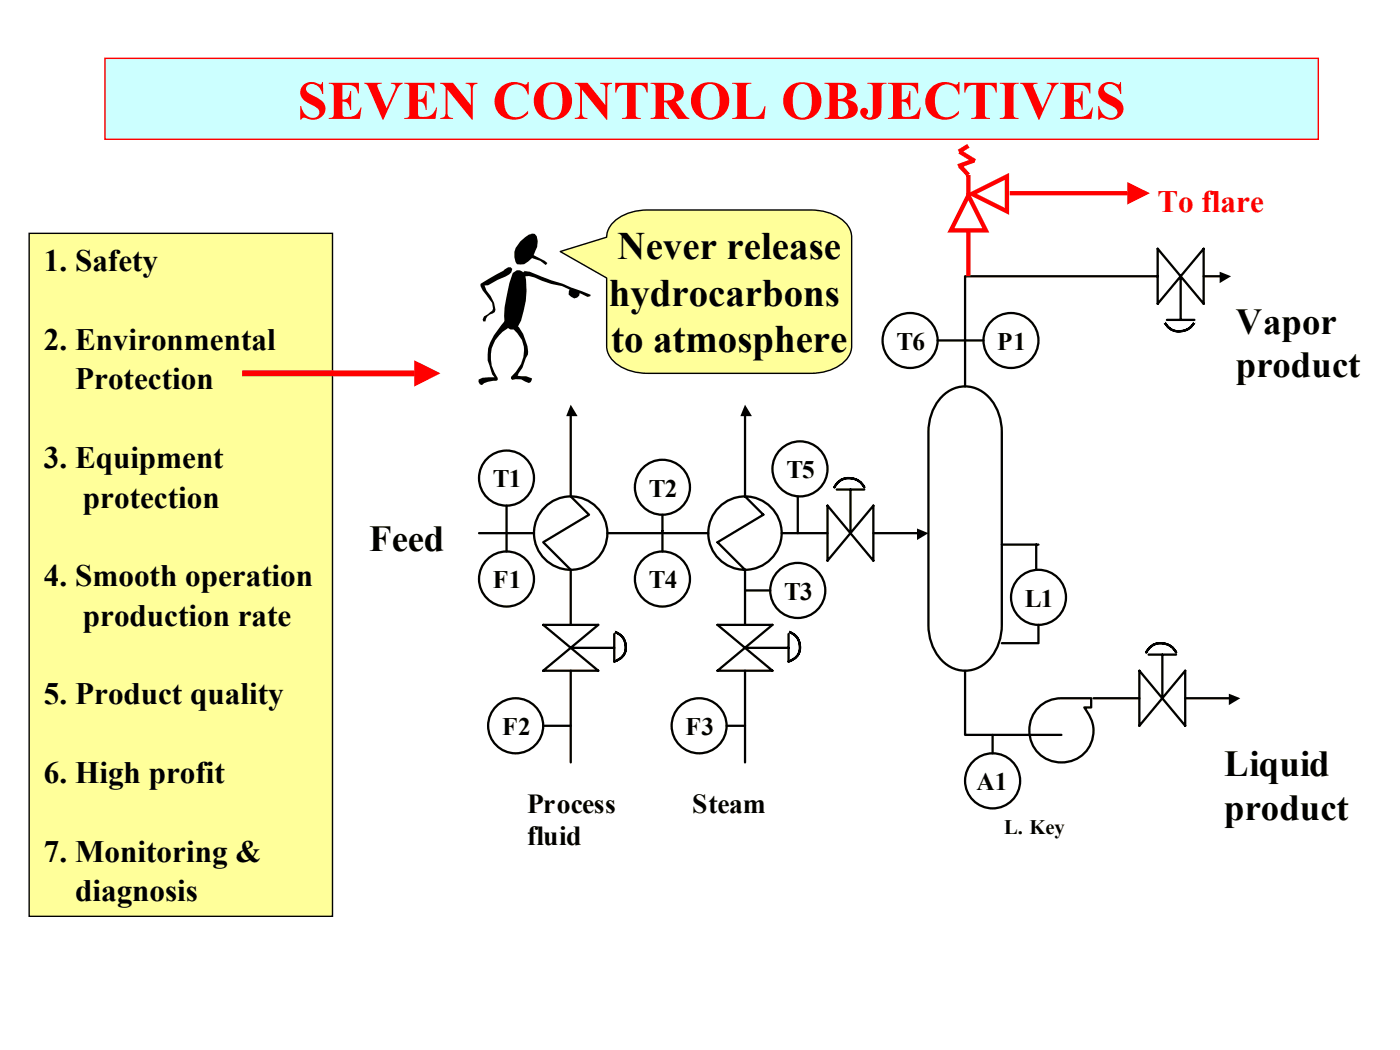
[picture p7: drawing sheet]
<svg xmlns="http://www.w3.org/2000/svg" width="254mm" height="190mm" viewBox="0 0 254 190" stroke-linecap="round" stroke-linejoin="round" font-family="sans-serif">
<g fill="none" stroke="#000" stroke-width=".42">
<path d="M170.7 72.2a5.8 5.8 0 0 1 9.4 .8 9.5 9.5 0 0 1 1.7 5.4v35a8.4 8.4 0 0 1-4.8 7.9 6 6 0 0 1-7.5-3.4 9.9 9.9 0 0 1-1.1-4.5v-35a9.3 9.3 0 0 1 2.3-6.2zM135.2 90.1l3.3 3.3-8.3 5 5 5M150.1 91.7v10l8.4-10v10zM151.8 88.8h5M154.3 88.8v7.9M188.4 128.3a5.8 5.8 0 0 1 4.2-1.6h5.4v1.7h-1.3a6.1 6.1 0 0 1 .6 7.6 5.9 5.9 0 0 1-8.6 1 5.9 5.9 0 0 1-.3-8.7z"/>
<circle cx="103.5" cy="96.7" r="6.7"/>
<circle cx="135.2" cy="96.7" r="6.7"/>
</g>
<path d="M151.9 87.6l-.5 .8a3 3 0 0 1 2.7-1.7 3 3 0 0 1 2.7 1.7 3.1 3.1 0 0 0-4.9-.8z" fill-rule="evenodd" fill="#00cc9a" stroke="#000" stroke-width=".42"/>
<path d="M86.9 96.7h10M103.5 90.1l3.4 3.3-8.3 5 4.9 5M110.2 96.7h18.3M141.8 96.7h8.3M158.5 96.7h8.7M98.6 113.4h9.9l-9.9 8.3h9.9zM103.5 117.5h7.9M111.4 115v5" fill="none" stroke="#000" stroke-width=".42"/>
<path d="M166.4 95.9l2 .8-2 1.3z" fill="#000"/>
<path d="M111.4 114.6a2.79 2.79 0 0 1 2.1 2.7 2.79 2.79 0 0 1-2.1 2.7 2.78 2.78 0 0 0 2.1-2.7 2.78 2.78 0 0 0-2.1-2.7z" fill-rule="evenodd" fill="#00cc9a" stroke="#000" stroke-width=".42"/>
<path d="M103.5 103.4v10M130.2 113.4h9.9l-9.9 8.3h9.9zM135.2 117.5h7.9M143.1 115v5" fill="none" stroke="#000" stroke-width=".42"/>
<path d="M143.1 114.6a2.8 2.8 0 0 1 2 2.7 2.8 2.8 0 0 1-2 2.7 2.79 2.79 0 0 0 2-2.7 2.79 2.79 0 0 0-2-2.7z" fill-rule="evenodd" fill="#00cc9a" stroke="#000" stroke-width=".42"/>
<path d="M103.5 74.7v15.4M135.2 74.7v15.4M135.2 103.4v10M208.4 118.8h5M210.9 118.8v7.9M175.1 121.7v11.6h17.5M206.7 121.7v10l8.3-10v10z" fill="none" stroke="#000" stroke-width=".42"/>
<path d="M103.5 73.4l1.3 2.1h-2.1zM135.2 73.4l1.2 2.1h-2.1z" fill="#000"/>
<path d="M208.5 117.6a3.1 3.1 0 0 1 4.9 .8 3 3 0 0 0-2.7-1.7 3 3 0 0 0-2.7 1.7z" fill-rule="evenodd" fill="#00cc9a" stroke="#000" stroke-width=".42"/>
<path d="M210 50.1h-34.9v20M210 45.1v10l8.4-10v10zM211.7 58h5M214.2 50.1v7.9M198.4 126.7h8.3M215 126.7h8.8" fill="none" stroke="#000" stroke-width=".42"/>
<path d="M222.9 125.9l2.1 .8-2.1 1.2z" fill="#000"/>
<path d="M211.3 58.4a3 3 0 0 0 2.7 1.7 3 3 0 0 0 2.7-1.7 3 3 0 0 1-2.7 1.7 3 3 0 0 1-2.7-1.7z" fill-rule="evenodd" fill="#00cc9a" stroke="#000" stroke-width=".42"/>
<g fill="none" stroke="#000" stroke-width=".42">
<path d="M218.4 50.1h3.7M170.1 61.8h8.3M91.9 91.7v8.4M120.2 93.4v6.7M144.7 90.1v6.6M181.8 98.8h6.6M188 98.8v4.6M135.2 107.1h4.5M188.4 113.4v3.3h-6.6M98.6 131.7h4.9M103.5 121.7v16.6M131.8 131.7h3.4"/>
<path d="M135.2 121.7v16.6M180.1 133.3v3.4"/>
<circle cx="165.1" cy="61.8" r="5"/>
<circle cx="183.4" cy="61.8" r="5"/>
<circle cx="91.9" cy="86.7" r="5"/>
<circle cx="120.2" cy="88.4" r="5"/>
<circle cx="145.1" cy="85.1" r="5"/>
<circle cx="91.9" cy="105.1" r="5"/>
<circle cx="120.2" cy="105.1" r="5"/>
<circle cx="144.7" cy="107.1" r="5"/>
<circle cx="188.4" cy="108.4" r="5"/>
<circle cx="93.6" cy="131.7" r="5"/>
<circle cx="126.8" cy="131.7" r="5"/>
<circle cx="180.1" cy="141.7" r="5"/>
</g>
<path d="M221.3 49.3l2.1 .8-2.1 1.3z" fill="#000"/>
<path d="M5.3 42.3h55v123.9h-55z" fill-rule="evenodd" fill="#ffff9a" stroke="#000" stroke-width=".25"/>
<path d="M43.9 67.7h31.3" fill="none" stroke="#f00" stroke-width="1.1" stroke-linecap="butt"/>
<path d="M75.2 65.4l4.7 2.3-4.7 2.4z" fill="#f00"/>
<path d="M19 10.6h220.2v14.7h-220.2z" fill-rule="evenodd" fill="#cff" stroke="#f00" stroke-width=".25"/>
<g fill="#000">
<path d="M87.2 51.5l5-3h.4l.3 .3-.1 .6-.4 .4-3.8 2h-.7l.4 .9 .7 1 .6 1.2 .3 1.3-.1 .4-.4 .3a1.51 1.51 0 0 0-1.3 1.4h-.4l-.1-.3 .2-.6 1.5-1 .2-.4-.2-1.1-1.7-2.2-.4-.8z" fill-rule="evenodd"/>
<path d="M93 49.5a1.23 1.23 0 0 1 1.8-.2l.5 .6a14.7 14.7 0 0 1-1.4 9.4l-.7 .5h-.6l-.8-.5-.3-.7v-1.3a30 30 0 0 1 1.5-7.8z" fill-rule="evenodd"/>
<path d="M94.9 49.1l1.2 .2 11.1 4.2-.1 .2-.5 .2-1.4-.7-.1 .4-.4 .4-.5 .1-1-.7 .1-.9-1.3-.6a15.2 15.2 0 0 1-5-1.6l-1-.2-1.1 .1-.1-.7 .4-.4h.3z" fill-rule="evenodd"/>
<path d="M94.4 43.8l1.5-1.2 .6-.2h-.2h.7a2.6 2.6 0 0 1 .2 3l-.4 .9 2 1 .5 .4-.3 .4-1-.8-1.5-.5-1.4 1.1h-1.3a3.2 3.2 0 0 1 .6-4.1z" fill-rule="evenodd"/>
<path d="M91.7 58.1l.5 .1 .2 .4v.7a6.7 6.7 0 0 0-3.3 4.9 6.1 6.1 0 0 0 1.2 4.4v.3l-.3 .2a3.6 3.6 0 0 0-2.6 .8l-.3-.2-.3-.4v-.4l.7-.4h2.2l-.4-.6-.5-1.5a6 6 0 0 1 1.3-6.2z" fill-rule="evenodd"/>
<path d="M93.1 58.8h.5a8.3 8.3 0 0 1 2.2 5.5l-.4 .7-.6 1.7-.9 1.5 1.6 .1 1 .4-.2 .6-.4 .2-1.3-.7h-1l-.7 .1-.2-.2v-.3a6 6 0 0 0 2-6.7l-1.8-2.3z" fill-rule="evenodd"/>
</g>
<path d="M101.6 45.6l8.5-2.6a4.7 4.7 0 0 1 3-4 10.1 10.1 0 0 1 4.4-.9h29.6a7.8 7.8 0 0 1 7 3.4l.3 .7 .1 .8v19.8a4.7 4.7 0 0 1-3 4 10.1 10.1 0 0 1-4.4 .9h-29.6a7.8 7.8 0 0 1-7.1-3.3l-.2-.8-.1-.8v-12.4z" fill-rule="evenodd" fill="#ffff9a" stroke="#000" stroke-width=".25"/>
<path d="M183.2 35.1h21.4M175.7 41.7v8.4" fill="none" stroke="#f00" stroke-width=".78" stroke-linecap="butt"/>
<path d="M175.7 35.5l3.2 6.3h-6.4zM176.3 35.2l6.4-3.2v6.4z" fill="none" stroke="#f00" stroke-width=".78"/>
<path d="M204.5 33l4.1 2.1-4.1 2z" fill="#f00"/>
<path d="M174.1 27.5l2.8 1.7M174.2 30.2l1.5 1.5v4.3M175.7 26.5l-1.7 1M176.7 29.1l-2.9 1.1" fill="none" stroke="#f00" stroke-width=".78" stroke-linecap="butt"/>
<text font-size="9.9" fill="#f00" x="54" y="21.6">SEVEN CONTROL OBJECTIVES</text>
<g font-size="7">
<text x="112.1" y="47">Never release</text>
<text x="110.5" y="55.5">hydrocarbons</text>
<text x="110.9" y="63.9">to atmosphere</text>
</g>
<g font-size="6.7">
<text x="224.2" y="60.5">Vapor</text>
<text x="224.2" y="68.4">product</text>
<text x="67" y="100.1">Feed</text>
<text x="222.1" y="140.8">Liquid</text>
<text x="222.1" y="148.7">product</text>
</g>
<text font-size="5.7" fill="#f00" x="210" y="38.5">To flare</text>
<g font-size="5.7">
<text x="8" y="49.2">1. Safety</text>
<text x="8" y="63.5">2. Environmental</text>
<text x="13.6" y="70.6">Protection</text>
<text x="8" y="84.9">3. Equipment</text>
<text x="15" y="92.1">protection</text>
<text x="8" y="106.4">4. Smooth operation</text>
<text x="15" y="113.5">production rate</text>
<text x="8" y="127.8">5. Product quality</text>
<text x="8" y="142.1">6. High profit</text>
<text x="8" y="156.4">7. Monitoring &amp;</text>
<text x="13.7" y="163.5">diagnosis</text>
</g>
<g font-size="5">
<text x="95.7" y="147.5">Process</text>
<text x="125.6" y="147.5">Steam</text>
<text x="95.7" y="153.3">fluid</text>
</g>
<g font-size="4.6">
<text x="162.6" y="63.5">T6</text>
<text x="180.9" y="63.5">P1</text>
<text x="89.4" y="88.4">T1</text>
<text x="142.7" y="86.7">T5</text>
<text x="117.7" y="90.1">T2</text>
<text x="89.4" y="106.7">F1</text>
<text x="117.7" y="106.7">T4</text>
<text x="142.2" y="108.8">T3</text>
<text x="185.9" y="110">L1</text>
<text x="91.1" y="133.3">F2</text>
<text x="124.4" y="133.3">F3</text>
<text x="177.2" y="143.3">A1</text>
</g>
<text font-size="3.7" x="182.2" y="151.2">L. Key</text>
</svg>
